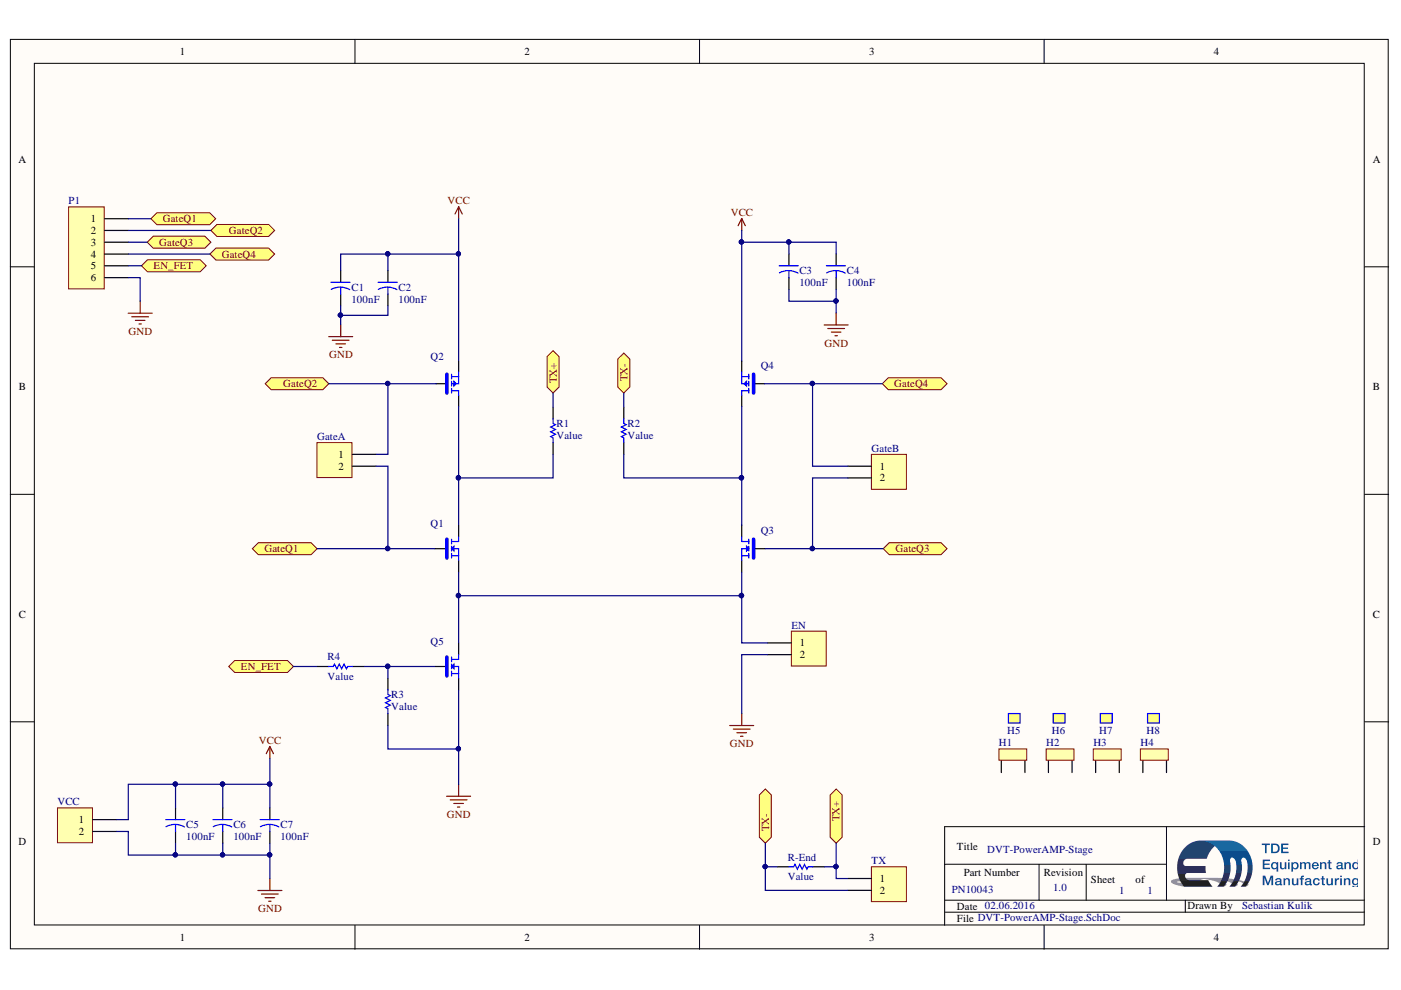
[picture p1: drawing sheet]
# Altium project DVT-PowerAMP-Stage.PrjPcb
1 sheet, 31 parts. Net scope: flat (ports and power ports of the same name join across sheets).
Board file: DVT-PowerAMP-Stage.PcbDoc

## Sheet DVT-PowerAMP-Stage.SchDoc: DVT-PowerAMP-Stage
size A4; PartNumber: PN10043; Drawn By: Sebastian Kulik

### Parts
C1  value 100nF  [Dummy-10mm]  (hidden comment: Capacitor-Dummy-THT)
C2  value 100nF  [Dummy-10mm]  (hidden comment: Capacitor-Dummy-THT)
C3  value 100nF  [Dummy-10mm]  (hidden comment: Capacitor-Dummy-THT)
C4  value 100nF  [Dummy-10mm]  (hidden comment: Capacitor-Dummy-THT)
C5  value 100nF  [Dummy-10mm]  (hidden comment: Capacitor-Dummy-THT)
C6  value 100nF  [Dummy-10mm]  (hidden comment: Capacitor-Dummy-THT)
C7  value 100nF  [Dummy-10mm]  (hidden comment: Capacitor-Dummy-THT)
EN  PHOENIX_1715721  [HDR1X2]  (value not drawn)
GateA  Plug_2_90_2.54  [HDR1X2]  (value not drawn)
GateB  Plug_2_90_2.54  [HDR1X2]  (value not drawn)
H1  SK129-25,4-STS-220  [SK129-25,4-STS-220]  (value not drawn)
H2  SK129-25,4-STS-220  [SK129-25,4-STS-220]  (value not drawn)
H3  SK129-25,4-STS-220  [SK129-25,4-STS-220]  (value not drawn)
H4  SK129-25,4-STS-220  [SK129-25,4-STS-220]  (value not drawn)
H5  Fischer-Clamp  (value not drawn)
H6  Fischer-Clamp  (value not drawn)
H7  Fischer-Clamp  (value not drawn)
H8  Fischer-Clamp  (value not drawn)
P1  Plug_06_2.54  [HDR1X6_2.54]  (value not drawn)
Q1  CHT-NMOS4010-TO254-T  [TO254]  (value not drawn)
Q2  CHT-PMOS3008-TO254-T  [TO254]  (value not drawn)
Q3  CHT-NMOS4010-TO254-T  [TO254]  (value not drawn)
Q4  CHT-PMOS3008-TO254-T  [TO254]  (value not drawn)
Q5  CHT-NMOS4010-TO254-T  [TO254]  (value not drawn)
R1  Resistor-Dummy-THT  [Dummy-15mm]  (value not drawn)
R2  Resistor-Dummy-THT  [Dummy-15mm]  (value not drawn)
R3  Resistor-Dummy-THT  [Dummy-10mm]  (value not drawn)
R4  Resistor-Dummy-THT  [Dummy-10mm]  (value not drawn)
R-End  Resistor-Dummy-THT  [Dummy-10mm]  (value not drawn)
TX  PHOENIX_1715721  [Phoenix-2-5_08]  (value not drawn)
VCC  PHOENIX_1715721  [Phoenix-2-5_08]  (value not drawn)

### Ports
EN_FET, GateQ1, GateQ2, GateQ3, GateQ4, TX+, TX-

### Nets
GND: C1.2 C2.2 C3.2 C4.2 C5.2 C6.2 C7.2 EN.2 P1.6 Q5.Source R3.1 VCC.2
VCC: C1.1 C2.1 C3.1 C4.1 C5.1 C6.1 C7.1 Q2.Source Q4.Source VCC.1
NetEN_1: EN.1 Q1.Source Q3.Source Q5.Drain
NetGateA_1: GateA.1 P1.2 Q2.Gate ; port GateQ2
NetGateA_2: GateA.2 P1.1 Q1.Gate ; port GateQ1
NetGateB_1: GateB.1 P1.4 Q4.Gate ; port GateQ4
NetGateB_2: GateB.2 P1.3 Q3.Gate ; port GateQ3
NetP1_5: P1.5 R4.2 ; port EN_FET
NetQ1_Drain: Q1.Drain Q2.Drain R1.1
NetQ3_Drain: Q3.Drain Q4.Drain R2.1
NetQ5_Gate: Q5.Gate R3.2 R4.1
NetR1_2: R1.2 R-End.2 TX.1 ; port TX+
NetR2_2: R2.2 R-End.1 TX.2 ; port TX-

Not connected (* = marked no-connect by the designer): H1 1 2; H2 1 2; H3 1 2; H4 1 2

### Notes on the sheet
- 1.0
- 1
